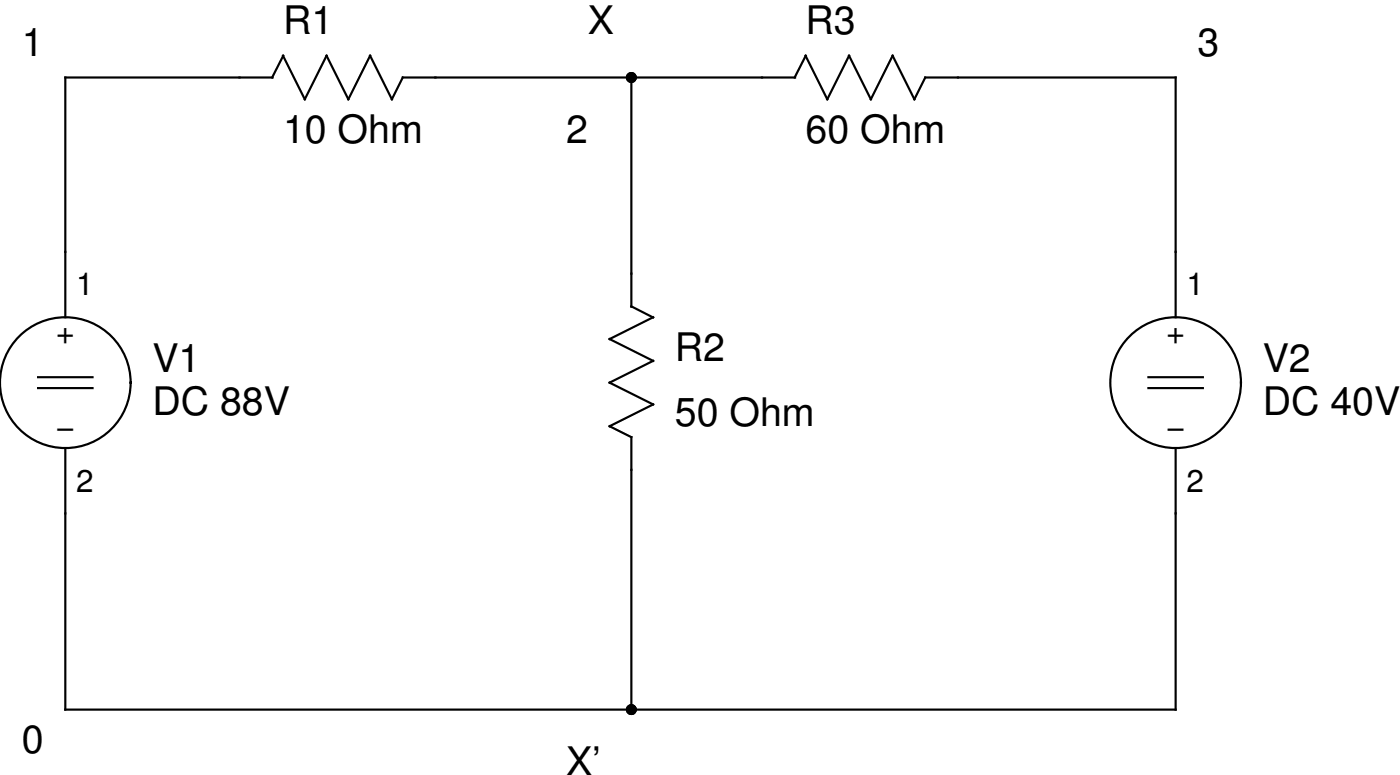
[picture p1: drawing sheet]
<svg xmlns="http://www.w3.org/2000/svg" width="163mm" height="90mm" viewBox="0 0 163 90" stroke-linecap="round" stroke-linejoin="round" font-family="sans-serif">
<g fill="none" stroke="#000" stroke-width=".25">
<path d="M31.8 9h-24.2v28M33 6.5l2.6 5.1 2.5-5.1 2.5 5.1 2.6-5.1 2.5 5.1 1.3-2.6h45.8M33 6.5l-1.2 2.5M73.7 9v26.8M94 6.5l2.5 5.1 2.6-5.1 2.5 5.1 2.5-5.1 2.6 5.1 1.3-2.6h29.2v28M94 6.5l-1.3 2.5M73.7 35.7l2.5 1.3M76.2 37l-5.1 2.5 5.1 2.6-5.1 2.5 5.1 2.5-5.1 2.6 2.6 1.2v31.8M4.4 44h6.4M4.4 45.2h6.4M7.6 52.2v30.5h129.6v-30.5M134 44h6.3"/>
<path d="M134 45.2h6.3"/>
<circle cx="7.6" cy="44.6" r="7.6"/>
<circle cx="137.2" cy="44.6" r="7.6"/>
</g>
<g fill="#000">
<circle cx="73.7" cy="9" r=".63"/>
<circle cx="73.7" cy="82.7" r=".63"/>
</g>
<g font-size="4.6">
<text x="33" y="4">R1</text>
<text x="68.6" y="4">X</text>
<text x="94" y="4">R3</text>
<text x="2.5" y="6.5">1</text>
<text x="139.7" y="6.5">3</text>
<text x="33" y="16.7">10 Ohm</text>
<text x="66" y="16.7">2</text>
<text x="94" y="16.7">60 Ohm</text>
<text x="17.8" y="43.3">V1</text>
<text x="78.7" y="42.1">R2</text>
<text x="147.3" y="43.3">V2</text>
<text x="17.8" y="48.4">DC 88V</text>
<text x="78.7" y="49.7">50 Ohm</text>
<text x="147.3" y="48.4">DC 40V</text>
<text x="2.5" y="87.8">0</text>
<text x="66" y="90.3">X’</text>
</g>
<g font-size="3.7">
<text x="8.9" y="34.4">1</text>
<text x="138.4" y="34.4">1</text>
<text x="6.5" y="40">+</text>
<text x="136.1" y="40">+</text>
<text x="6.5" y="50.9">−</text>
<text x="136.1" y="50.9">−</text>
<text x="8.9" y="57.3">2</text>
<text x="138.4" y="57.3">2</text>
</g>
</svg>
